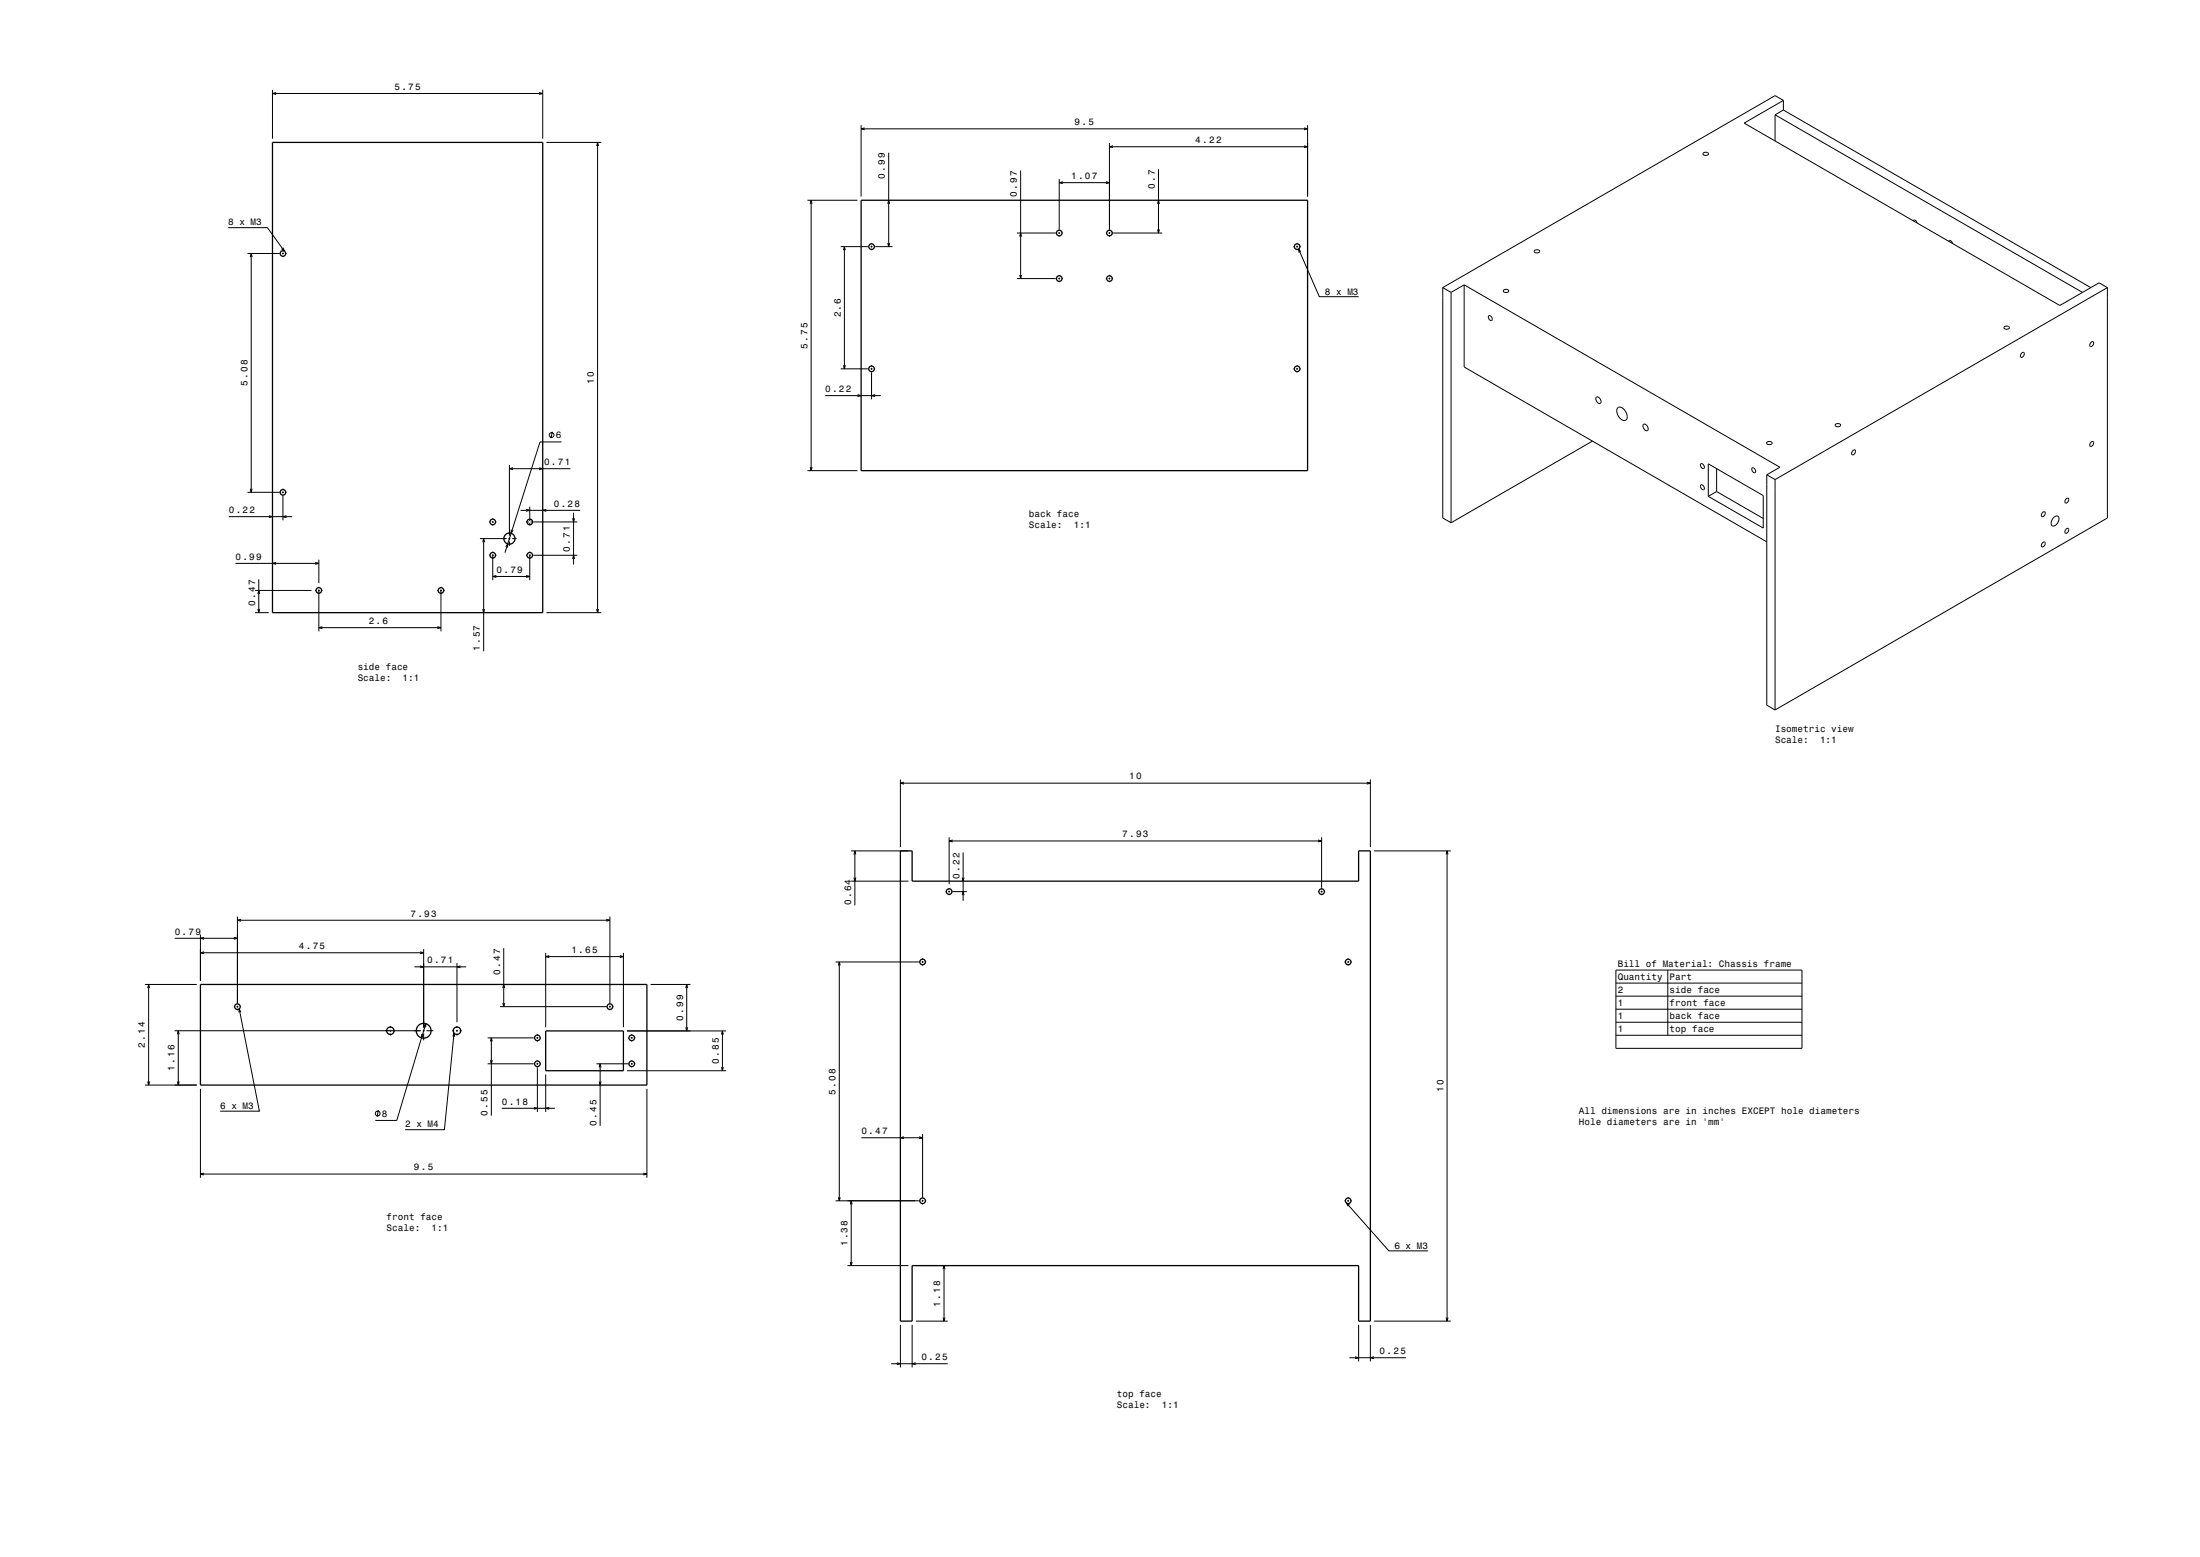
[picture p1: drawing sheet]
<svg xmlns="http://www.w3.org/2000/svg" width="1189mm" height="841mm" viewBox="0 0 1189 841" stroke-linecap="round" stroke-linejoin="round" font-family="sans-serif">
<g fill="none" stroke="#000" stroke-width=".54">
<path d="M147 49v26M147 51h146M149 50l-2 1h2M291 50l2 1h-2M293 49v26M964 59l166 96M964 54l-21 12 170 99 21-12 5 2M964 54v5M964 54l-5-2-179 103M964 59l-5 3M295 77h30M322 79l1-2v2"/>
<path d="M323 77v254M465 68v38M465 70h242M467 69l-2 1h2M600 77v47M600 79h107M602 79h-2l2 1M705 69l2 1h-2M705 79h2l-2 1M707 68v38M959 62v14M959 62l166 96"/>
<path d="M480 82v51M552 92v58M572 97v27M572 99h28M574 98l-2 1h2M598 98l2 1h-2M626 91v35M921 83a1.3 1.3 0 0 1 1-1 1.3 1.3 0 0 1 1 2 1.3 1.3 0 0 1-2 0 1.3 1.3 0 0 1 0-1zM436 108h27M438 110v-2l1 2M438 108v146M480 110v-2l1 2"/>
<path d="M626 110v-2l1 2M1034 119a1.2 1.2 0 0 1 2 0 1.2 1.2 0 0 1 0 1M123 123h22l9 13M134 137h17M135 139l1-2v2M136 137v129M152 137h1M153 135h.1M153 136v1M153 138v1M153 134l1 2-2-2M154 137h1"/>
<path d="M454 133h16M456 135v-2l1 2M456 133v66M471 133h1M471 131v1M471 133v1M471 135h.1M473 133h9M480 131v2l1-2M550 126h21M551 128l1-2v2M572 126h1"/>
<path d="M572 125v1M572 127v1M574 126h.1M598 126h.1M599 126h1M600 125v1M600 127v1M601 126h27M626 124v2l1-2M699 133h1M701 133h1M701 131v1"/>
<path d="M701 133v1M701 135h.1M702 135l11 25h21M703 133h.1M703 136l-1-1v1M829 135a1.3 1.3 0 0 1 2 0 1.3 1.3 0 0 1 1 1 1.3 1.3 0 0 1-2 1 1.3 1.3 0 0 1-1-2zM1053 130a1.2 1.2 0 0 1 2 0 1.2 1.2 0 0 1 0 2M550 150h21M551 149l1 1v-1M572 150h1M572 149h.1M572 150v1"/>
<path d="M572 152h.1M574 150h.1M598 150h.1M599 150h1M600 149h.1M600 150v1M600 152h.1M601 150h1M780 155l4 3M780 155v125l4 2M784 158v124M791 154v44l164 95"/>
<path d="M791 154l171 98-7 4M791 154l-7 4M813 157a1.3 1.3 0 0 1 1-1 1.3 1.3 0 0 1 1 2 1.3 1.3 0 0 1-2 0 1.3 1.3 0 0 1 0-1zM1139 155v125l-180 103M1139 155l-180 104M805 171a1.4 1.4 0 0 1 1 0 1.4 1.4 0 0 1 0 2l-1-1zM1083 177a1.3 1.3 0 0 1 2-1 1.3 1.3 0 0 1 1 2 1.3 1.3 0 0 1-2 0 1.3 1.3 0 0 1-1-1zM454 199h16M456 197v2l1-2M471 199h1M471 197v1M471 199v1"/>
<path d="M473 199h.1M699 199h1M701 199h1M701 197v1M701 199v1M703 199h.1M1093 191a1 1 0 0 1 1 0 1 1 0 0 1 0 1 1.1 1.1 0 0 1-2 1 1 1 0 0 1 0-2zM1130 185a1 1 0 0 1 2 0 1.1 1.1 0 0 1-1 2 1 1 0 0 1-2 0 1.1 1.1 0 0 1 1-2zM446 214h30M463 213l2 1h-2M471 201v15M473 213l-2 1h2"/>
<path d="M701 201h.1M863 215a1.9 1.9 0 0 1 2 1 1.9 1.9 0 0 1-1 2l-1-2zM298 233v4M303 239h-11l-19 60M861 238l-77 44M874 220h2l2 2 1 3v2h-2l-2-2-1-3zM888 229a2 2 0 0 1 2 1 2 2 0 0 1 0 3l-2-2zM955 239a1.3 1.3 0 0 1 2-1 1.3 1.3 0 0 1 0 2 1.3 1.3 0 0 1-1 0 1.3 1.3 0 0 1-1-1zM992 229a1.3 1.3 0 0 1 2 0 1.3 1.3 0 0 1 0 1 1.3 1.3 0 0 1-1 1 1.3 1.3 0 0 1-1-2zM1130 239a1 1 0 0 1 2 0 1.1 1.1 0 0 1-1 2 1 1 0 0 1-2 0 1.1 1.1 0 0 1 1-2zM275 251v38M275 253h33"/>
<path d="M277 253h-2l2 1M291 253h2l-2 1M436 254h27M438 252v2l1-2M919 251a1.4 1.4 0 0 1 2 0 1.4 1.4 0 0 1-1 2l-1-1zM923 251l30 17v17l-30-17zM928 253v13M947 253a1.3 1.3 0 0 1 2 1 1.3 1.3 0 0 1-1 1l-1-1zM955 256v125l4 2M955 256l4 3M959 259v124M1001 243a1.1 1.1 0 0 1 2 1 1 1 0 0 1-1 1 1 1 0 0 1-1 0 1 1 0 0 1 0-1z"/>
<path d="M124 279h34M134 266h17M135 264l1 2v-2M145 279h2l-2 1M152 266h1M153 264h.1M153 265v1M153 267v14M154 266h1M155 279h-2l2 1M266 280h.1M281 276h33"/>
<path d="M284 275l2 1h-2M286 274v7M295 275l-2 1h2M309 280l1 2 1-2M310 277v28M919 262a1.3 1.3 0 0 1 2 1 1.3 1.3 0 0 1-1 1l-1-1zM928 266l-5 2M928 266l25 14M1104 277a1 1 0 0 1 2 0 1 1 0 0 1-1 1 1.1 1.1 0 0 1-2 1 1.1 1.1 0 0 1 1-2zM1110 280l1-1a1.7 1.7 0 0 1 2 1 1.7 1.7 0 0 1-1 2l-1 2h-2v-2zM1117 269a1 1 0 0 1 1 1 1 1 0 0 1 0 1 1 1 0 0 1-2 0 1 1 0 0 1 0-1zM259 291h15"/>
<path d="M261 293v-2l1 2M261 291v61M264 300h1M264 282h1M266 300h1M266 282h1M266 281v1M266 283v1M266 298h.1M266 299v14M268 300h.1M268 282h.1"/>
<path d="M273 295l1-1v2M275 291h1M275 290v1M275 292v3M276 286v2l1-2M277 291h2M284 300h1M284 282h2M286 300h1M286 282v2M286 298h.1M286 299v14"/>
<path d="M287 282h25M288 300h24M1104 293a1 1 0 0 1 2 0 1.1 1.1 0 0 1-1 2 1 1 0 0 1-2 0 1 1 0 0 1 1-1zM1117 286a1 1 0 0 1 1 0 1 1 0 0 1 0 1 1.1 1.1 0 0 1-2 1 1 1 0 0 1 0-2zM127 304h45M138 319h30M140 313v18M149 304h-2l2 1M170 319h1M170 304h2l-2 1M172 319h1M172 302v13"/>
<path d="M172 317h.1M172 318v23M174 319h.1M236 319h1M238 319h1M238 317h.1M238 318v23M240 319h.1M266 311h20M268 311h-2l2 1M284 311h2l-2 1M309 302l1-2 1 2"/>
<path d="M138 331h7M139 321l1-2v2M139 329l1 2v-2M172 339h66M174 339h-2l2 1M236 339h2l-2 1M261 329v2l1-2M295 331h30M322 329l1 2v-2M487 421v37M487 423h254M489 423h-2l2 1"/>
<path d="M739 423h2l-2 1M741 421v37M460 460h31M462 460v29M513 452v26M513 454h201M515 454h-2l2 1M712 454h2l-2 1M714 452v28M743 460h41M782 460v254M460 476h31"/>
<path d="M462 474v2l1-2M462 462v-2l1 2M513 480h.1M520 474l1 2v-2M521 460v27M782 462v-2l1 2M128 495v47M128 497h202M130 497h-2l2 1M328 497h2l-2 1M330 495v47M511 482h.1"/>
<path d="M512 482h1M513 481v1M513 483v1M514 482h9M520 484l1-2v2M712 482h1M714 482h1M714 481v1M714 483v1M716 482h.1M94 507h34M108 505v25"/>
<path d="M108 515h121M110 514l-2 1h2M110 506l-2 1h2M126 506l2 1h-2M227 514l2 1h-2M229 513v42M272 512v32M295 515v40M295 517h42M297 516l-2 1h2M335 516l2 1h-2M337 515v40"/>
<path d="M452 520h45M454 520v129M498 520h1M499 518h.1M499 519v1M500 520h1M727 520h.1M728 520h1M729 518h.1M729 519v1M730 520h1M78 532h28"/>
<path d="M80 534v-2l1 2M80 532v54M224 522h28M227 522h2l-2 1M247 520v32M249 522h-2l2 1M272 534v-2l1 2M352 532h21M371 534v-2l1 2M371 532v25M453 522l1-2v2M499 521v1"/>
<path d="M729 521v1M873 524h101v42h-101zM873 531h101M873 538h101M901 524v35M94 557h133M96 559v-2l1 2M96 557v29M126 544h1M128 544h1M128 543v1M128 545v1"/>
<path d="M129 545l11 55h-21M130 544h.1M130 547l-1-2v2M211 554v1M211 556v1M211 558v1M228 559v2l1-2M228 557h1M229 556v1M229 558v4M229 555l1-2v2M230 553l-16 52h-11"/>
<path d="M230 557h4M244 557h1M245 560v-2l1 2M245 558l-5 52h-21M246 557h1M247 554v1M247 556v1M247 558v1M248 557h2M270 544h58M272 542v2l1-2M290 559h.1"/>
<path d="M329 544h1M330 543v1M330 545v1M331 544h1M339 557h53M341 559h.1M371 555v2l1-2M390 559v-2l1 2M390 557v21M873 545h101M873 552h101M873 559h101"/>
<path d="M264 575h25M264 561h25M265 563l1-2v2M265 573l1 2v-2M266 561v42M290 575h1M290 561h1M290 560v1M290 562v1M290 573h.1M290 574v1M290 576v25"/>
<path d="M292 575h.1M292 561h.1M322 575h18M324 577v-2l1 2M324 575v33M339 578h53M339 561h1M341 575h1M341 561h1M341 560v1M341 562v1M341 573h.1"/>
<path d="M341 574v1M341 576v1M343 575h.1M343 561h.1M390 576v2l1-2M78 586h28M80 584v2l1-2M96 584v2l1-2M108 588v48M204 600v3M271 599h29M288 598l2 1h-2"/>
<path d="M295 580v21M297 598l-2 1h2M324 584v2l1-2M350 588v48M466 615h33M489 614l-2 1h2M497 614l2 1h-2M499 613v34M108 634h242M110 634h-2l2 1M348 634h2l-2 1M452 649h45"/>
<path d="M453 647l1 2v-2M460 651v-2l1 2M460 649v35M498 649h1M499 648v1M499 650v1M500 649h1M727 649h.1M728 650l23 26h21M728 649h1M729 647h.1M729 648v1"/>
<path d="M729 650v1M729 651l-1-1 1 2M730 649h1M458 684h33M460 682v2l1-2M495 684h17M510 686v-2l1 2M510 684v30M487 716v23M493 716v23M495 714h17M510 712v2l1-2"/>
<path d="M734 716v19M741 716v19M743 714h41M782 712v2l1-2M482 737h30M485 736l2 1h-2M495 736l-2 1h2M729 733h31M732 733h2l-2 1M743 733h-2l2 1"/>
<circle cx="298" cy="235" r="1.3"/>
<circle cx="204" cy="601" r="1.3"/>
</g>
<g fill="none" stroke="#000" stroke-width=".7" stroke-linecap="butt">
<path d="M147 77h146v254h-146zM465 108h242v146h-242zM487 460h6v16h241v-16h7v254h-7v-30h-241v30h-6zM108 532h242v54h-242zM295 557h42v21h-42z"/>
<circle cx="153" cy="137" r="1.5"/>
<circle cx="471" cy="133" r="1.5"/>
<circle cx="572" cy="126" r="1.5"/>
<circle cx="600" cy="126" r="1.5"/>
<circle cx="701" cy="133" r="1.5"/>
<circle cx="572" cy="150" r="1.5"/>
<circle cx="600" cy="150" r="1.5"/>
<circle cx="471" cy="199" r="1.5"/>
<circle cx="701" cy="199" r="1.5"/>
<circle cx="153" cy="266" r="1.5"/>
<circle cx="266" cy="300" r="1.5"/>
<circle cx="266" cy="282" r="1.5"/>
<circle cx="275" cy="291" r="3"/>
<circle cx="286" cy="282" r="1.5"/>
<circle cx="286" cy="300" r="1.5"/>
<circle cx="172" cy="319" r="1.5"/>
<circle cx="238" cy="319" r="1.5"/>
<circle cx="513" cy="482" r="1.5"/>
<circle cx="714" cy="482" r="1.5"/>
<circle cx="499" cy="520" r="1.5"/>
<circle cx="729" cy="520" r="1.5"/>
<circle cx="128" cy="544" r="1.5"/>
<circle cx="211" cy="557" r="2"/>
<circle cx="229" cy="557" r="4"/>
<circle cx="247" cy="557" r="2"/>
<circle cx="330" cy="544" r="1.5"/>
<circle cx="290" cy="575" r="1.5"/>
<circle cx="290" cy="561" r="1.5"/>
<circle cx="341" cy="575" r="1.5"/>
<circle cx="341" cy="561" r="1.5"/>
<circle cx="499" cy="649" r="1.5"/>
<circle cx="729" cy="649" r="1.5"/>
</g>
<path d="M0 0h1189v841h-1189" fill="none" stroke="#fff" stroke-width=".54"/>
<g font-size="5">
<text x="213" y="49">5.75</text>
<text x="581" y="68">9.5</text>
<text x="646" y="77">4.22</text>
<text x="478" y="97" transform="rotate(-90 478 97)">0.99</text>
<text x="579" y="97">1.07</text>
<text x="624" y="102" transform="rotate(-90 624 102)">0.7</text>
<text x="550" y="106" transform="rotate(-90 550 106)">0.97</text>
<text x="123" y="122">8 x M3</text>
<text x="716" y="159">8 x M3</text>
<text x="454" y="171" transform="rotate(-90 454 171)">2.6</text>
<text x="436" y="188" transform="rotate(-90 436 188)">5.75</text>
<text x="134" y="209" transform="rotate(-90 134 209)">5.08</text>
<text x="321" y="207" transform="rotate(-90 321 207)">10</text>
<text x="446" y="212">0.22</text>
<text x="300" y="237">6</text>
<text x="294" y="251">0.71</text>
<text x="299" y="274">0.28</text>
<text x="124" y="277">0.22</text>
<text x="556" y="279">back face</text>
<text x="556" y="285">Scale:</text>
<text x="580" y="285">1:1</text>
<text x="308" y="298" transform="rotate(-90 308 298)">0.71</text>
<text x="127" y="302">0.99</text>
<text x="268" y="309">0.79</text>
<text x="138" y="327" transform="rotate(-90 138 327)">0.47</text>
<text x="199" y="337">2.6</text>
<text x="259" y="352" transform="rotate(-90 259 352)">1.57</text>
<text x="193" y="362">side face</text>
<text x="193" y="368">Scale:</text>
<text x="218" y="368">1:1</text>
<text x="959" y="395">Isometric view</text>
<text x="959" y="401">Scale:</text>
<text x="984" y="401">1:1</text>
<text x="610" y="421">10</text>
<text x="606" y="452">7.93</text>
<text x="519" y="475" transform="rotate(-90 519 475)">0.22</text>
<text x="460" y="489" transform="rotate(-90 460 489)">0.64</text>
<text x="222" y="495">7.93</text>
<text x="94" y="505">0.79</text>
<text x="162" y="513">4.75</text>
<text x="309" y="515">1.65</text>
<text x="231" y="520">0.71</text>
<text x="270" y="526" transform="rotate(-90 270 526)">0.47</text>
<text x="874" y="522">Bill of Material: Chassis frame</text>
<text x="874" y="529">Quantity</text>
<text x="902" y="529">Part</text>
<text x="874" y="536">2</text>
<text x="902" y="536">side face</text>
<text x="874" y="543">1</text>
<text x="902" y="543">front face</text>
<text x="369" y="551" transform="rotate(-90 369 551)">0.99</text>
<text x="874" y="550">1</text>
<text x="902" y="550">back face</text>
<text x="874" y="558">1</text>
<text x="902" y="558">top face</text>
<text x="78" y="566" transform="rotate(-90 78 566)">2.14</text>
<text x="388" y="575" transform="rotate(-90 388 575)">0.85</text>
<text x="94" y="579" transform="rotate(-90 94 579)">1.16</text>
<text x="452" y="591" transform="rotate(-90 452 591)">5.08</text>
<text x="780" y="590" transform="rotate(-90 780 590)">10</text>
<text x="119" y="599">6 x M3</text>
<text x="271" y="597">0.18</text>
<text x="206" y="603">8</text>
<text x="264" y="603" transform="rotate(-90 264 603)">0.55</text>
<text x="853" y="602">All dimensions are in inches EXCEPT hole diameters</text>
<text x="219" y="609">2 x M4</text>
<text x="322" y="608" transform="rotate(-90 322 608)">0.45</text>
<text x="853" y="608">Hole diameters are in 'mm'</text>
<text x="466" y="613">0.47</text>
<text x="224" y="632">9.5</text>
<text x="209" y="659">front face</text>
<text x="209" y="665">Scale:</text>
<text x="233" y="665">1:1</text>
<text x="458" y="673" transform="rotate(-90 458 673)">1.38</text>
<text x="754" y="674">6 x M3</text>
<text x="508" y="706" transform="rotate(-90 508 706)">1.18</text>
<text x="746" y="731">0.25</text>
<text x="498" y="735">0.25</text>
<text x="604" y="754">top face</text>
<text x="604" y="761">Scale:</text>
<text x="628" y="761">1:1</text>
</g>
</svg>
